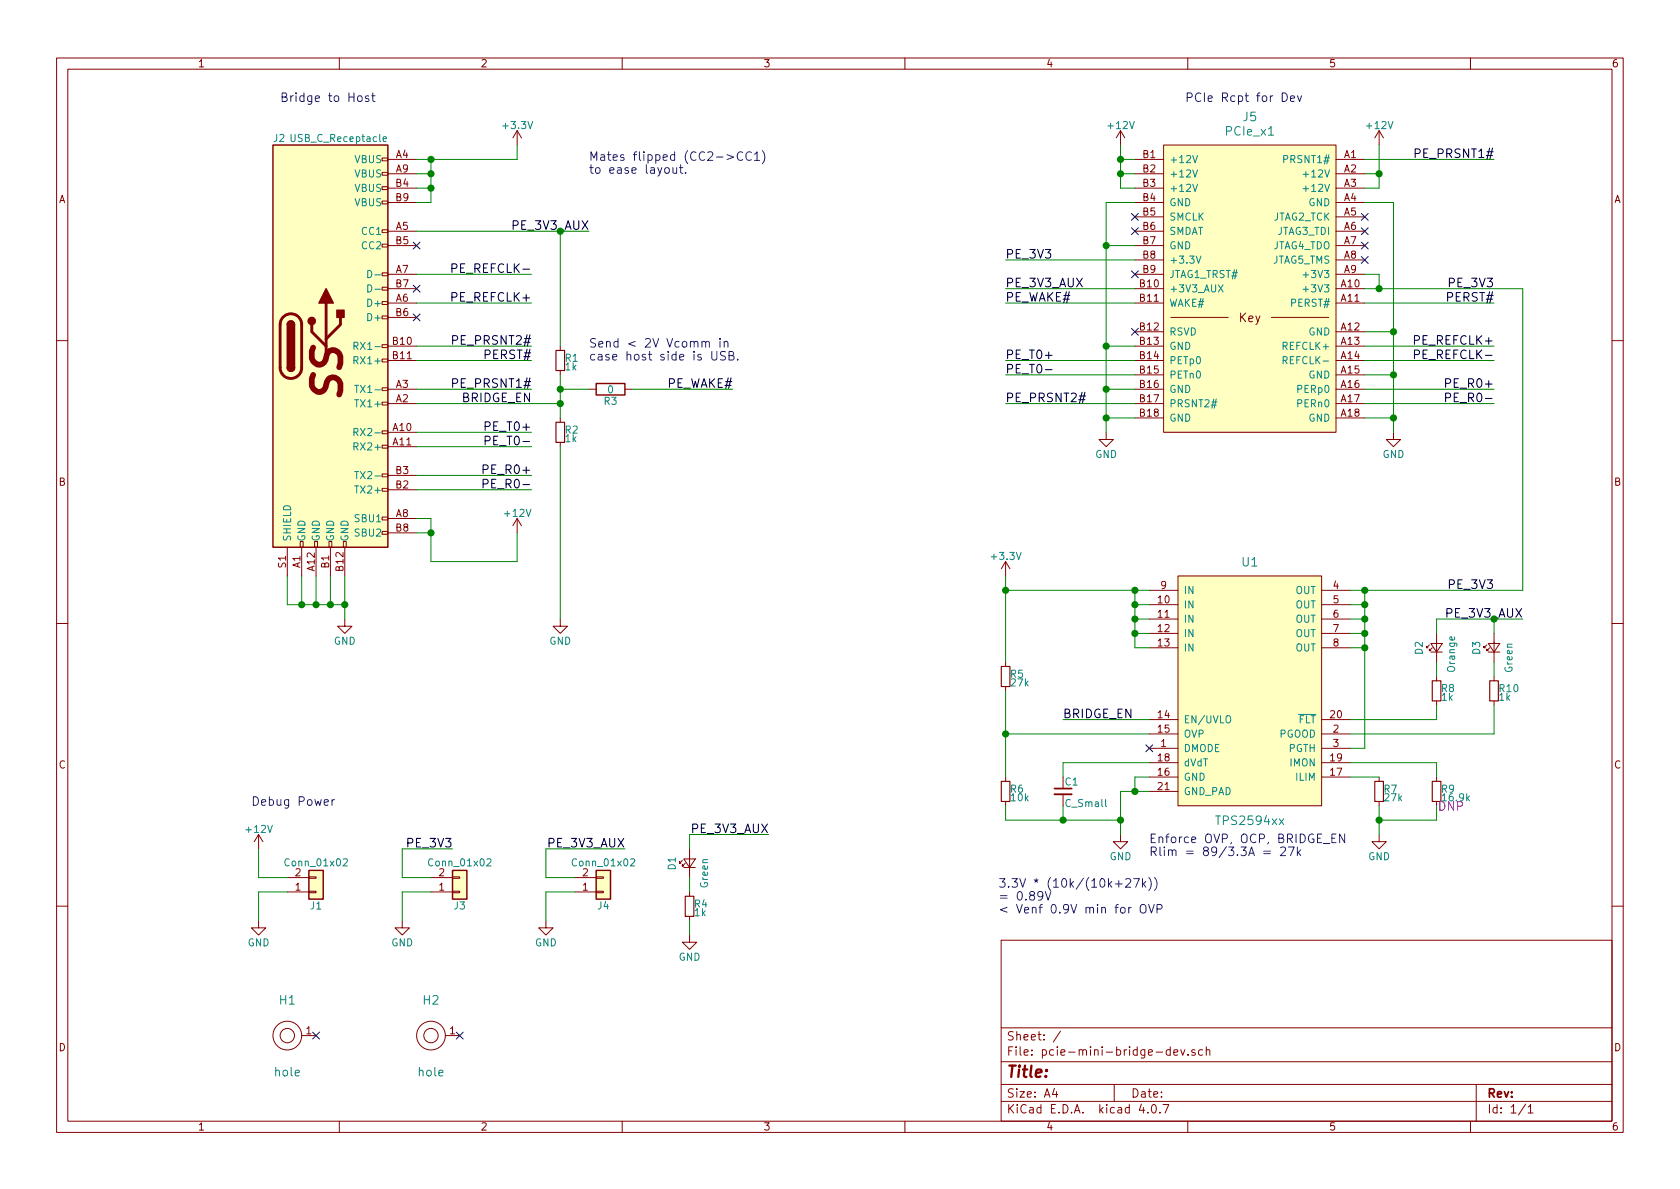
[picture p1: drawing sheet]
EESchema Schematic File Version 2
LIBS:power
LIBS:device
LIBS:transistors
LIBS:conn
LIBS:linear
LIBS:regul
LIBS:74xx
LIBS:cmos4000
LIBS:adc-dac
LIBS:memory
LIBS:xilinx
LIBS:microcontrollers
LIBS:dsp
LIBS:microchip
LIBS:analog_switches
LIBS:motorola
LIBS:texas
LIBS:intel
LIBS:audio
LIBS:interface
LIBS:digital-audio
LIBS:philips
LIBS:display
LIBS:cypress
LIBS:siliconi
LIBS:opto
LIBS:atmel
LIBS:contrib
LIBS:valves
LIBS:pcie-mini-bridge-special
LIBS:pcie-mini-bridge-dev-cache
EELAYER 25 0
EELAYER END
$Descr A4 11693 8268
encoding utf-8
Sheet 1 1
Title ""
Date ""
Rev ""
Comp ""
Comment1 ""
Comment2 ""
Comment3 ""
Comment4 ""
$EndDescr
$Comp
L USB_C_Receptacle J2
U 1 1
P 2300 2400
F 0 "J2" H 1900 3850 50  0000 L CNN
F 1 "USB_C_Receptacle" H 2700 3850 50  0000 R CNN
F 2 "pcie-mini-bridge-special:USB_C_Receptacle_Amphenol_12401610E4-2A" H 2450 2400 50  0001 C CNN
F 3 "https://www.amphenolcanada.com/ProductSearch/drawings/AC/12401548E4%232A.pdf" H 2450 2400 50  0001 C CNN
F 4 "Amphenol" H 2300 2400 60  0001 C CNN "Mfg"
F 5 "12401548E4#2A" H 2300 2400 60  0001 C CNN "Mfg PN"
F 6 "12401548E4#2ACT-ND" H 2300 2400 60  0001 C CNN "Digikey PN"
	1    2300 2400
	1    0    0    -1  
$EndComp
$Comp
L PCIe_x1 J5
U 1 1
P 8700 2200
F 0 "J5" H 8700 3600 60  0000 C CNN
F 1 "PCIe_x1" H 8700 3500 60  0000 C CNN
F 2 "pcie-mini-bridge-special:PCIe_SMDEdge-NoPaste_TE_5-1734857-x" H 8700 2200 60  0001 C CNN
F 3 "http://www.te.com/commerce/DocumentDelivery/DDEController?Action=srchrtrv&DocNm=1734857&DocType=Customer+Drawing&DocLang=English" H 8700 2200 60  0001 C CNN
F 4 "TE Connectivity" H 8700 2200 60  0001 C CNN "Mfg"
F 5 "5-1734857-5" H 8700 2200 60  0001 C CNN "Mfg PN"
F 6 "A115312-ND" H 8700 2200 60  0001 C CNN "Digikey PN"
	1    8700 2200
	1    0    0    -1  
$EndComp
$Comp
L +12V #PWR01
U 1 1
P 9600 1000
F 0 "#PWR01" H 9600 850 50  0001 C CNN
F 1 "+12V" H 9600 1140 50  0000 C CNN
F 2 "" H 9600 1000 50  0001 C CNN
F 3 "" H 9600 1000 50  0001 C CNN
	1    9600 1000
	1    0    0    -1  
$EndComp
$Comp
L GND #PWR02
U 1 1
P 7700 3000
F 0 "#PWR02" H 7700 2750 50  0001 C CNN
F 1 "GND" H 7700 2850 50  0000 C CNN
F 2 "" H 7700 3000 50  0001 C CNN
F 3 "" H 7700 3000 50  0001 C CNN
	1    7700 3000
	1    0    0    -1  
$EndComp
$Comp
L GND #PWR03
U 1 1
P 2400 4300
F 0 "#PWR03" H 2400 4050 50  0001 C CNN
F 1 "GND" H 2400 4150 50  0000 C CNN
F 2 "" H 2400 4300 50  0001 C CNN
F 3 "" H 2400 4300 50  0001 C CNN
	1    2400 4300
	1    0    0    -1  
$EndComp
$Comp
L GND #PWR04
U 1 1
P 9700 3000
F 0 "#PWR04" H 9700 2750 50  0001 C CNN
F 1 "GND" H 9700 2850 50  0000 C CNN
F 2 "" H 9700 3000 50  0001 C CNN
F 3 "" H 9700 3000 50  0001 C CNN
	1    9700 3000
	1    0    0    -1  
$EndComp
$Comp
L +3.3V #PWR05
U 1 1
P 3600 1000
F 0 "#PWR05" H 3600 850 50  0001 C CNN
F 1 "+3.3V" H 3600 1140 50  0000 C CNN
F 2 "" H 3600 1000 50  0001 C CNN
F 3 "" H 3600 1000 50  0001 C CNN
	1    3600 1000
	1    0    0    -1  
$EndComp
$Comp
L R_Small R1
U 1 1
P 3900 2500
F 0 "R1" H 3930 2520 50  0000 L CNN
F 1 "1k" H 3930 2460 50  0000 L CNN
F 2 "Resistors_SMD:R_0603" H 3900 2500 50  0001 C CNN
F 3 "" H 3900 2500 50  0001 C CNN
	1    3900 2500
	1    0    0    -1  
$EndComp
$Comp
L Conn_01x02 J1
U 1 1
P 2200 6200
F 0 "J1" H 2200 6300 50  0000 C CNN
F 1 "Conn_01x02" H 2200 6000 50  0000 C CNN
F 2 "Pin_Headers:Pin_Header_Straight_1x02" H 2200 6200 50  0001 C CNN
F 3 "" H 2200 6200 50  0001 C CNN
	1    2200 6200
	1    0    0    1   
$EndComp
$Comp
L Conn_01x02 J3
U 1 1
P 3200 6200
F 0 "J3" H 3200 6300 50  0000 C CNN
F 1 "Conn_01x02" H 3200 6000 50  0000 C CNN
F 2 "Pin_Headers:Pin_Header_Straight_1x02" H 3200 6200 50  0001 C CNN
F 3 "" H 3200 6200 50  0001 C CNN
	1    3200 6200
	1    0    0    1   
$EndComp
$Comp
L Conn_01x02 J4
U 1 1
P 4200 6200
F 0 "J4" H 4200 6300 50  0000 C CNN
F 1 "Conn_01x02" H 4200 6000 50  0000 C CNN
F 2 "Pin_Headers:Pin_Header_Straight_1x02" H 4200 6200 50  0001 C CNN
F 3 "" H 4200 6200 50  0001 C CNN
	1    4200 6200
	1    0    0    1   
$EndComp
$Comp
L +12V #PWR06
U 1 1
P 1800 5900
F 0 "#PWR06" H 1800 5750 50  0001 C CNN
F 1 "+12V" H 1800 6040 50  0000 C CNN
F 2 "" H 1800 5900 50  0001 C CNN
F 3 "" H 1800 5900 50  0001 C CNN
	1    1800 5900
	1    0    0    -1  
$EndComp
$Comp
L GND #PWR07
U 1 1
P 1800 6400
F 0 "#PWR07" H 1800 6150 50  0001 C CNN
F 1 "GND" H 1800 6250 50  0000 C CNN
F 2 "" H 1800 6400 50  0001 C CNN
F 3 "" H 1800 6400 50  0001 C CNN
	1    1800 6400
	1    0    0    -1  
$EndComp
$Comp
L GND #PWR08
U 1 1
P 2800 6400
F 0 "#PWR08" H 2800 6150 50  0001 C CNN
F 1 "GND" H 2800 6250 50  0000 C CNN
F 2 "" H 2800 6400 50  0001 C CNN
F 3 "" H 2800 6400 50  0001 C CNN
	1    2800 6400
	1    0    0    -1  
$EndComp
Wire Wire Line
	2900 3000 3700 3000
Wire Wire Line
	2900 3100 3700 3100
Text Label 3700 3100 2    60   ~ 0
PE_T0-
Text Label 3700 3000 2    60   ~ 0
PE_T0+
NoConn ~ 2900 1700
Text Label 4100 1600 2    60   ~ 0
PE_3V3_AUX
Text Label 4350 5900 2    60   ~ 0
PE_3V3_AUX
$Comp
L GND #PWR09
U 1 1
P 3800 6400
F 0 "#PWR09" H 3800 6150 50  0001 C CNN
F 1 "GND" H 3800 6250 50  0000 C CNN
F 2 "" H 3800 6400 50  0001 C CNN
F 3 "" H 3800 6400 50  0001 C CNN
	1    3800 6400
	1    0    0    -1  
$EndComp
Wire Wire Line
	2900 3300 3700 3300
Wire Wire Line
	3700 3400 2900 3400
Text Label 3700 3400 2    60   ~ 0
PE_R0-
Text Label 3700 3300 2    60   ~ 0
PE_R0+
Wire Wire Line
	2900 2400 3700 2400
Wire Wire Line
	3700 2500 2900 2500
Text Label 3700 2700 2    60   ~ 0
PE_PRSNT1#
Text Label 3700 2500 2    60   ~ 0
PERST#
Wire Wire Line
	2900 2700 3700 2700
Text Label 3700 2400 2    60   ~ 0
PE_PRSNT2#
Text Label 3700 2800 2    60   ~ 0
BRIDGE_EN
$Comp
L R R3
U 1 1
P 4250 2700
F 0 "R3" V 4330 2700 50  0000 C CNN
F 1 "0" V 4250 2700 50  0000 C CNN
F 2 "Resistors_SMD:R_0603" V 4180 2700 50  0001 C CNN
F 3 "" H 4250 2700 50  0001 C CNN
	1    4250 2700
	0    1    1    0   
$EndComp
Wire Wire Line
	3900 2600 3900 2900
Connection ~ 3900 2800
Text Label 5100 2700 2    60   ~ 0
PE_WAKE#
Text Label 3700 1900 2    60   ~ 0
PE_REFCLK-
$Comp
L R_Small R2
U 1 1
P 3900 3000
F 0 "R2" H 3930 3020 50  0000 L CNN
F 1 "1k" H 3930 2960 50  0000 L CNN
F 2 "Resistors_SMD:R_0603" H 3900 3000 50  0001 C CNN
F 3 "" H 3900 3000 50  0001 C CNN
	1    3900 3000
	1    0    0    -1  
$EndComp
$Comp
L GND #PWR010
U 1 1
P 3900 4300
F 0 "#PWR010" H 3900 4050 50  0001 C CNN
F 1 "GND" H 3900 4150 50  0000 C CNN
F 2 "" H 3900 4300 50  0001 C CNN
F 3 "" H 3900 4300 50  0001 C CNN
	1    3900 4300
	1    0    0    -1  
$EndComp
Wire Wire Line
	3900 2800 2900 2800
Wire Wire Line
	4100 2700 3900 2700
Connection ~ 3900 2700
Text Notes 4100 2500 0    60   ~ 0
Send < 2V Vcomm in\ncase host side is USB.
$Comp
L TPS2594xx U1
U 1 1
P 8700 4800
F 0 "U1" H 8700 5700 60  0000 C CNN
F 1 "TPS2594xx" H 8700 3900 60  0000 C CNN
F 2 "Housings_DFN_QFN:QFN-20-1EP_3x4mm_Pitch0.5mm" H 8700 4700 60  0001 C CNN
F 3 "" H 8700 4700 60  0001 C CNN
F 4 "Texas Instruments" H 8700 4800 60  0001 C CNN "Mfg"
F 5 "TPS25944LRVCR" H 8700 4800 60  0001 C CNN "Mfg Part No"
F 6 "296-42152-1-ND" H 8700 4800 60  0001 C CNN "Digikey Part No"
F 7 "IC PWR MGMT EFUSE 2.7-18V 20WQFN, Circuit Breaker, Latched" H 8700 4800 60  0001 C CNN "Description"
	1    8700 4800
	1    0    0    -1  
$EndComp
$Comp
L GND #PWR011
U 1 1
P 7800 5800
F 0 "#PWR011" H 7800 5550 50  0001 C CNN
F 1 "GND" H 7800 5650 50  0000 C CNN
F 2 "" H 7800 5800 50  0001 C CNN
F 3 "" H 7800 5800 50  0001 C CNN
	1    7800 5800
	1    0    0    -1  
$EndComp
$Comp
L GND #PWR012
U 1 1
P 9600 5800
F 0 "#PWR012" H 9600 5550 50  0001 C CNN
F 1 "GND" H 9600 5650 50  0000 C CNN
F 2 "" H 9600 5800 50  0001 C CNN
F 3 "" H 9600 5800 50  0001 C CNN
	1    9600 5800
	1    0    0    -1  
$EndComp
$Comp
L C_Small C1
U 1 1
P 7400 5500
F 0 "C1" H 7410 5570 50  0000 L CNN
F 1 "C_Small" H 7410 5420 50  0000 L CNN
F 2 "Capacitors_SMD:C_0603" H 7400 5500 50  0001 C CNN
F 3 "" H 7400 5500 50  0001 C CNN
	1    7400 5500
	1    0    0    -1  
$EndComp
$Comp
L R_Small R7
U 1 1
P 9600 5500
F 0 "R7" H 9630 5520 50  0000 L CNN
F 1 "27k" H 9630 5460 50  0000 L CNN
F 2 "Resistors_SMD:R_0603" H 9600 5500 50  0001 C CNN
F 3 "" H 9600 5500 50  0001 C CNN
	1    9600 5500
	1    0    0    -1  
$EndComp
$Comp
L R_Small R9
U 1 1
P 10000 5500
F 0 "R9" H 10030 5520 50  0000 L CNN
F 1 "16.9k" H 10030 5460 50  0000 L CNN
F 2 "Resistors_SMD:R_0603" H 10000 5500 50  0001 C CNN
F 3 "" H 10000 5500 50  0001 C CNN
F 4 "DNP" H 10100 5400 60  0000 C CNN "DNP"
	1    10000 5500
	1    0    0    -1  
$EndComp
$Comp
L R_Small R8
U 1 1
P 10000 4800
F 0 "R8" H 10030 4820 50  0000 L CNN
F 1 "1k" H 10030 4760 50  0000 L CNN
F 2 "Resistors_SMD:R_0603" H 10000 4800 50  0001 C CNN
F 3 "" H 10000 4800 50  0001 C CNN
	1    10000 4800
	1    0    0    -1  
$EndComp
$Comp
L R_Small R10
U 1 1
P 10400 4800
F 0 "R10" H 10430 4820 50  0000 L CNN
F 1 "1k" H 10430 4760 50  0000 L CNN
F 2 "Resistors_SMD:R_0603" H 10400 4800 50  0001 C CNN
F 3 "" H 10400 4800 50  0001 C CNN
	1    10400 4800
	1    0    0    -1  
$EndComp
Wire Wire Line
	8000 5000 7400 5000
Wire Wire Line
	7400 5400 7400 5300
Wire Wire Line
	7400 5300 8000 5300
Wire Wire Line
	7800 5500 7800 5800
Wire Wire Line
	7800 5500 8000 5500
Wire Wire Line
	8000 5400 7900 5400
Wire Wire Line
	7900 5400 7900 5500
Connection ~ 7900 5500
$Comp
L R_Small R6
U 1 1
P 7000 5500
F 0 "R6" H 7030 5520 50  0000 L CNN
F 1 "10k" H 7030 5460 50  0000 L CNN
F 2 "Resistors_SMD:R_0603" H 7000 5500 50  0001 C CNN
F 3 "" H 7000 5500 50  0001 C CNN
	1    7000 5500
	1    0    0    -1  
$EndComp
$Comp
L R_Small R5
U 1 1
P 7000 4700
F 0 "R5" H 7030 4720 50  0000 L CNN
F 1 "27k" H 7030 4660 50  0000 L CNN
F 2 "Resistors_SMD:R_0603" H 7000 4700 50  0001 C CNN
F 3 "" H 7000 4700 50  0001 C CNN
	1    7000 4700
	1    0    0    -1  
$EndComp
Wire Wire Line
	7000 4800 7000 5400
Wire Wire Line
	8000 5100 7000 5100
Connection ~ 7000 5100
Text Label 7400 5000 0    60   ~ 0
BRIDGE_EN
Wire Wire Line
	7400 5600 7400 5700
Wire Wire Line
	7000 5700 7800 5700
Connection ~ 7800 5700
Wire Wire Line
	7000 5700 7000 5600
Connection ~ 7400 5700
$Comp
L LED_Small D2
U 1 1
P 10000 4500
F 0 "D2" H 9950 4625 50  0000 L CNN
F 1 "Orange" H 9825 4400 50  0000 L CNN
F 2 "LEDs:LED_0603" V 10000 4500 50  0001 C CNN
F 3 "" V 10000 4500 50  0001 C CNN
F 4 "Lite-On Inc" H 10000 4500 60  0001 C CNN "Mfg"
F 5 "LTST-C190KFKT" H 10000 4500 60  0001 C CNN "Mfg Part No"
F 6 "160-1434-1-ND" H 10000 4500 60  0001 C CNN "Digikey Part No"
F 7 "LED ORANGE CLEAR 0603 SMD" H 10000 4500 60  0001 C CNN "Description"
	1    10000 4500
	0    -1   -1   0   
$EndComp
$Comp
L LED_Small D3
U 1 1
P 10400 4500
F 0 "D3" H 10350 4625 50  0000 L CNN
F 1 "Green" H 10225 4400 50  0000 L CNN
F 2 "LEDs:LED_0603" V 10400 4500 50  0001 C CNN
F 3 "" V 10400 4500 50  0001 C CNN
F 4 "Lite-On Inc" H 10400 4500 60  0001 C CNN "Mfg"
F 5 "LTST-C190GKT" H 10400 4500 60  0001 C CNN "Mfg Part No"
F 6 "160-1183-1-ND" H 10400 4500 60  0001 C CNN "Digikey Part No"
F 7 "LED GREEN CLEAR 0603 SMD" H 10400 4500 60  0001 C CNN "Description"
	1    10400 4500
	0    -1   -1   0   
$EndComp
Wire Wire Line
	9600 5400 9400 5400
Wire Wire Line
	9400 5300 10000 5300
Wire Wire Line
	10000 5300 10000 5400
Wire Wire Line
	9600 5600 9600 5800
Wire Wire Line
	9600 5700 10000 5700
Wire Wire Line
	10000 5700 10000 5600
Connection ~ 9600 5700
Wire Wire Line
	10000 4900 10000 5000
Wire Wire Line
	10000 5000 9400 5000
Wire Wire Line
	9400 5100 10400 5100
Wire Wire Line
	10400 5100 10400 4900
Wire Wire Line
	10000 4700 10000 4600
Wire Wire Line
	10400 4700 10400 4600
Wire Wire Line
	8000 4200 7900 4200
Wire Wire Line
	7900 4100 7900 4500
Connection ~ 7900 4100
Wire Wire Line
	7900 4300 8000 4300
Connection ~ 7900 4200
Wire Wire Line
	7900 4400 8000 4400
Connection ~ 7900 4300
Wire Wire Line
	7900 4500 8000 4500
Connection ~ 7900 4400
NoConn ~ 8000 5200
Wire Wire Line
	7000 4000 7000 4600
Connection ~ 7000 4100
Wire Wire Line
	7900 2000 7000 2000
Text Label 7000 2000 0    60   ~ 0
PE_3V3_AUX
NoConn ~ 7900 1900
NoConn ~ 7900 1600
NoConn ~ 7900 1500
NoConn ~ 7900 2300
NoConn ~ 9500 1800
NoConn ~ 9500 1700
NoConn ~ 9500 1600
NoConn ~ 9500 1500
Wire Wire Line
	7700 2900 7900 2900
Wire Wire Line
	7700 1400 7700 3000
Wire Wire Line
	7900 2700 7700 2700
Connection ~ 7700 2900
Wire Wire Line
	7900 2400 7700 2400
Connection ~ 7700 2700
Wire Wire Line
	3600 1100 3600 1000
Wire Wire Line
	2900 1100 3600 1100
Wire Wire Line
	2900 1200 3000 1200
Wire Wire Line
	3000 1100 3000 1400
Connection ~ 3000 1100
Wire Wire Line
	3000 1300 2900 1300
Connection ~ 3000 1200
Wire Wire Line
	3000 1400 2900 1400
Connection ~ 3000 1300
Wire Wire Line
	7900 1700 7700 1700
Connection ~ 7700 2400
Wire Wire Line
	7900 1400 7700 1400
Connection ~ 7700 1700
Wire Wire Line
	7900 1800 7000 1800
Text Label 7000 1800 0    60   ~ 0
PE_3V3
Wire Wire Line
	7900 2100 7000 2100
Text Label 7000 2100 0    60   ~ 0
PE_WAKE#
Wire Wire Line
	7900 2500 7000 2500
Wire Wire Line
	7000 2600 7900 2600
Wire Wire Line
	7900 2800 7000 2800
Text Label 7000 2800 0    60   ~ 0
PE_PRSNT2#
Text Label 7000 2600 0    60   ~ 0
PE_T0-
Text Label 7000 2500 0    60   ~ 0
PE_T0+
$Comp
L +12V #PWR013
U 1 1
P 3600 3700
F 0 "#PWR013" H 3600 3550 50  0001 C CNN
F 1 "+12V" H 3600 3840 50  0000 C CNN
F 2 "" H 3600 3700 50  0001 C CNN
F 3 "" H 3600 3700 50  0001 C CNN
	1    3600 3700
	1    0    0    -1  
$EndComp
Wire Wire Line
	3600 3700 3600 3900
Wire Wire Line
	3600 3900 3000 3900
Wire Wire Line
	3000 3900 3000 3600
Wire Wire Line
	3000 3700 2900 3700
Wire Wire Line
	3000 3600 2900 3600
Connection ~ 3000 3700
Wire Wire Line
	2400 4000 2400 4300
Wire Wire Line
	2300 4200 2300 4000
Wire Wire Line
	2000 4200 2400 4200
Connection ~ 2400 4200
Wire Wire Line
	2200 4000 2200 4200
Connection ~ 2300 4200
Wire Wire Line
	2100 4000 2100 4200
Connection ~ 2200 4200
Wire Wire Line
	2000 4000 2000 4200
Connection ~ 2100 4200
$Comp
L +3.3V #PWR014
U 1 1
P 7000 4000
F 0 "#PWR014" H 7000 3850 50  0001 C CNN
F 1 "+3.3V" H 7000 4140 50  0000 C CNN
F 2 "" H 7000 4000 50  0001 C CNN
F 3 "" H 7000 4000 50  0001 C CNN
	1    7000 4000
	1    0    0    -1  
$EndComp
Wire Wire Line
	7000 4100 8000 4100
Wire Wire Line
	9500 1100 10400 1100
$Comp
L +12V #PWR015
U 1 1
P 7800 1000
F 0 "#PWR015" H 7800 850 50  0001 C CNN
F 1 "+12V" H 7800 1140 50  0000 C CNN
F 2 "" H 7800 1000 50  0001 C CNN
F 3 "" H 7800 1000 50  0001 C CNN
	1    7800 1000
	1    0    0    -1  
$EndComp
Wire Wire Line
	9600 1000 9600 1300
Wire Wire Line
	9600 1200 9500 1200
Wire Wire Line
	9600 1300 9500 1300
Connection ~ 9600 1200
Wire Wire Line
	7800 1000 7800 1300
Wire Wire Line
	7800 1100 7900 1100
Wire Wire Line
	7800 1200 7900 1200
Connection ~ 7800 1100
Wire Wire Line
	7800 1300 7900 1300
Connection ~ 7800 1200
Wire Wire Line
	9700 2900 9500 2900
Wire Wire Line
	9700 1400 9700 3000
Wire Wire Line
	9500 2600 9700 2600
Connection ~ 9700 2900
Wire Wire Line
	9500 2300 9700 2300
Connection ~ 9700 2600
Wire Wire Line
	9500 2100 10400 2100
Wire Wire Line
	9500 1400 9700 1400
Connection ~ 9700 2300
Wire Wire Line
	9500 2000 10600 2000
Wire Wire Line
	9500 1900 9600 1900
Wire Wire Line
	9600 1900 9600 2000
Connection ~ 9600 2000
Text Label 10400 2000 2    60   ~ 0
PE_3V3
Text Label 10400 2100 2    60   ~ 0
PERST#
Wire Wire Line
	9500 2400 10400 2400
Wire Wire Line
	9500 2500 10400 2500
Wire Wire Line
	9500 2700 10400 2700
Wire Wire Line
	10400 2800 9500 2800
Text Label 10400 2500 2    60   ~ 0
PE_REFCLK-
Text Label 10400 2400 2    60   ~ 0
PE_REFCLK+
Text Label 10400 2700 2    60   ~ 0
PE_R0+
Text Label 10400 2800 2    60   ~ 0
PE_R0-
Text Notes 8250 700  0    60   ~ 0
PCIe Rcpt for Dev
Text Notes 1950 700  0    60   ~ 0
Bridge to Host
Text Label 10400 1100 2    60   ~ 0
PE_PRSNT1#
Wire Wire Line
	9400 4100 10600 4100
Wire Wire Line
	10600 4100 10600 2000
Wire Wire Line
	9400 4200 9500 4200
Wire Wire Line
	9500 4100 9500 5200
Connection ~ 9500 4100
Wire Wire Line
	9500 4300 9400 4300
Connection ~ 9500 4200
Wire Wire Line
	9500 4400 9400 4400
Connection ~ 9500 4300
Wire Wire Line
	9500 4500 9400 4500
Connection ~ 9500 4400
Wire Wire Line
	10000 4400 10000 4300
Wire Wire Line
	10000 4300 10600 4300
Wire Wire Line
	10400 4400 10400 4300
Connection ~ 10400 4300
Text Label 10600 4300 2    60   ~ 0
PE_3V3_AUX
Text Label 10400 4100 2    60   ~ 0
PE_3V3
Wire Wire Line
	9500 5200 9400 5200
Connection ~ 9500 4500
Wire Wire Line
	3900 3100 3900 4300
Wire Wire Line
	3800 6400 3800 6200
Wire Wire Line
	3800 6200 4000 6200
Wire Wire Line
	4000 6100 3800 6100
Wire Wire Line
	3800 6100 3800 5900
Wire Wire Line
	3800 5900 4350 5900
Wire Wire Line
	2800 5900 2800 6100
Wire Wire Line
	2800 6100 3000 6100
Wire Wire Line
	3000 6200 2800 6200
Wire Wire Line
	2800 6200 2800 6400
Wire Wire Line
	2000 6200 1800 6200
Wire Wire Line
	1800 6200 1800 6400
Wire Wire Line
	2000 6100 1800 6100
Wire Wire Line
	1800 6100 1800 5900
$Comp
L R_Small R4
U 1 1
P 4800 6300
F 0 "R4" H 4830 6320 50  0000 L CNN
F 1 "1k" H 4830 6260 50  0000 L CNN
F 2 "Resistors_SMD:R_0603" H 4800 6300 50  0001 C CNN
F 3 "" H 4800 6300 50  0001 C CNN
	1    4800 6300
	1    0    0    -1  
$EndComp
$Comp
L LED_Small D1
U 1 1
P 4800 6000
F 0 "D1" H 4750 6125 50  0000 L CNN
F 1 "Green" H 4625 5900 50  0000 L CNN
F 2 "LEDs:LED_0603" V 4800 6000 50  0001 C CNN
F 3 "" V 4800 6000 50  0001 C CNN
F 4 "Lite-On Inc" H 4800 6000 60  0001 C CNN "Mfg"
F 5 "LTST-C190GKT" H 4800 6000 60  0001 C CNN "Mfg Part No"
F 6 "160-1183-1-ND" H 4800 6000 60  0001 C CNN "Digikey Part No"
F 7 "LED GREEN CLEAR 0603 SMD" H 4800 6000 60  0001 C CNN "Description"
	1    4800 6000
	0    -1   -1   0   
$EndComp
Wire Wire Line
	4800 6200 4800 6100
Text Label 5350 5800 2    60   ~ 0
PE_3V3_AUX
$Comp
L GND #PWR016
U 1 1
P 4800 6500
F 0 "#PWR016" H 4800 6250 50  0001 C CNN
F 1 "GND" H 4800 6350 50  0000 C CNN
F 2 "" H 4800 6500 50  0001 C CNN
F 3 "" H 4800 6500 50  0001 C CNN
	1    4800 6500
	1    0    0    -1  
$EndComp
Wire Wire Line
	4800 6400 4800 6500
Wire Wire Line
	4800 5900 4800 5800
Wire Wire Line
	4800 5800 5350 5800
Text Notes 6950 6350 0    60   ~ 0
3.3V * (10k/(10k+27k))\n= 0.89V\n< Venf 0.9V min for OVP
Text Notes 8000 5950 0    60   ~ 0
Enforce OVP, OCP, BRIDGE_EN\nRlim = 89/3.3A = 27k
Text Label 3150 5900 2    60   ~ 0
PE_3V3
Wire Wire Line
	3150 5900 2800 5900
Text Notes 1750 5600 0    60   ~ 0
Debug Power
Wire Wire Line
	2900 1900 3700 1900
Wire Wire Line
	2900 2100 3700 2100
Text Label 3700 2100 2    60   ~ 0
PE_REFCLK+
NoConn ~ 2900 2000
NoConn ~ 2900 2200
Text Notes 4100 1200 0    60   ~ 0
Mates flipped (CC2->CC1)\nto ease layout.
Wire Wire Line
	4100 1600 2900 1600
Connection ~ 3900 1600
Wire Wire Line
	5100 2700 4400 2700
Wire Wire Line
	3900 2400 3900 1600
$Comp
L hole H1
U 1 1
P 2000 7200
F 0 "H1" H 2000 7450 60  0000 C CNN
F 1 "hole" H 2000 6950 60  0000 C CNN
F 2 "pcie-mini-bridge-special:hole-m3" H 2000 7200 60  0001 C CNN
F 3 "" H 2000 7200 60  0000 C CNN
	1    2000 7200
	1    0    0    -1  
$EndComp
$Comp
L hole H2
U 1 1
P 3000 7200
F 0 "H2" H 3000 7450 60  0000 C CNN
F 1 "hole" H 3000 6950 60  0000 C CNN
F 2 "pcie-mini-bridge-special:hole-m3" H 3000 7200 60  0001 C CNN
F 3 "" H 3000 7200 60  0000 C CNN
	1    3000 7200
	1    0    0    -1  
$EndComp
NoConn ~ 3200 7200
NoConn ~ 2200 7200
$EndSCHEMATC
